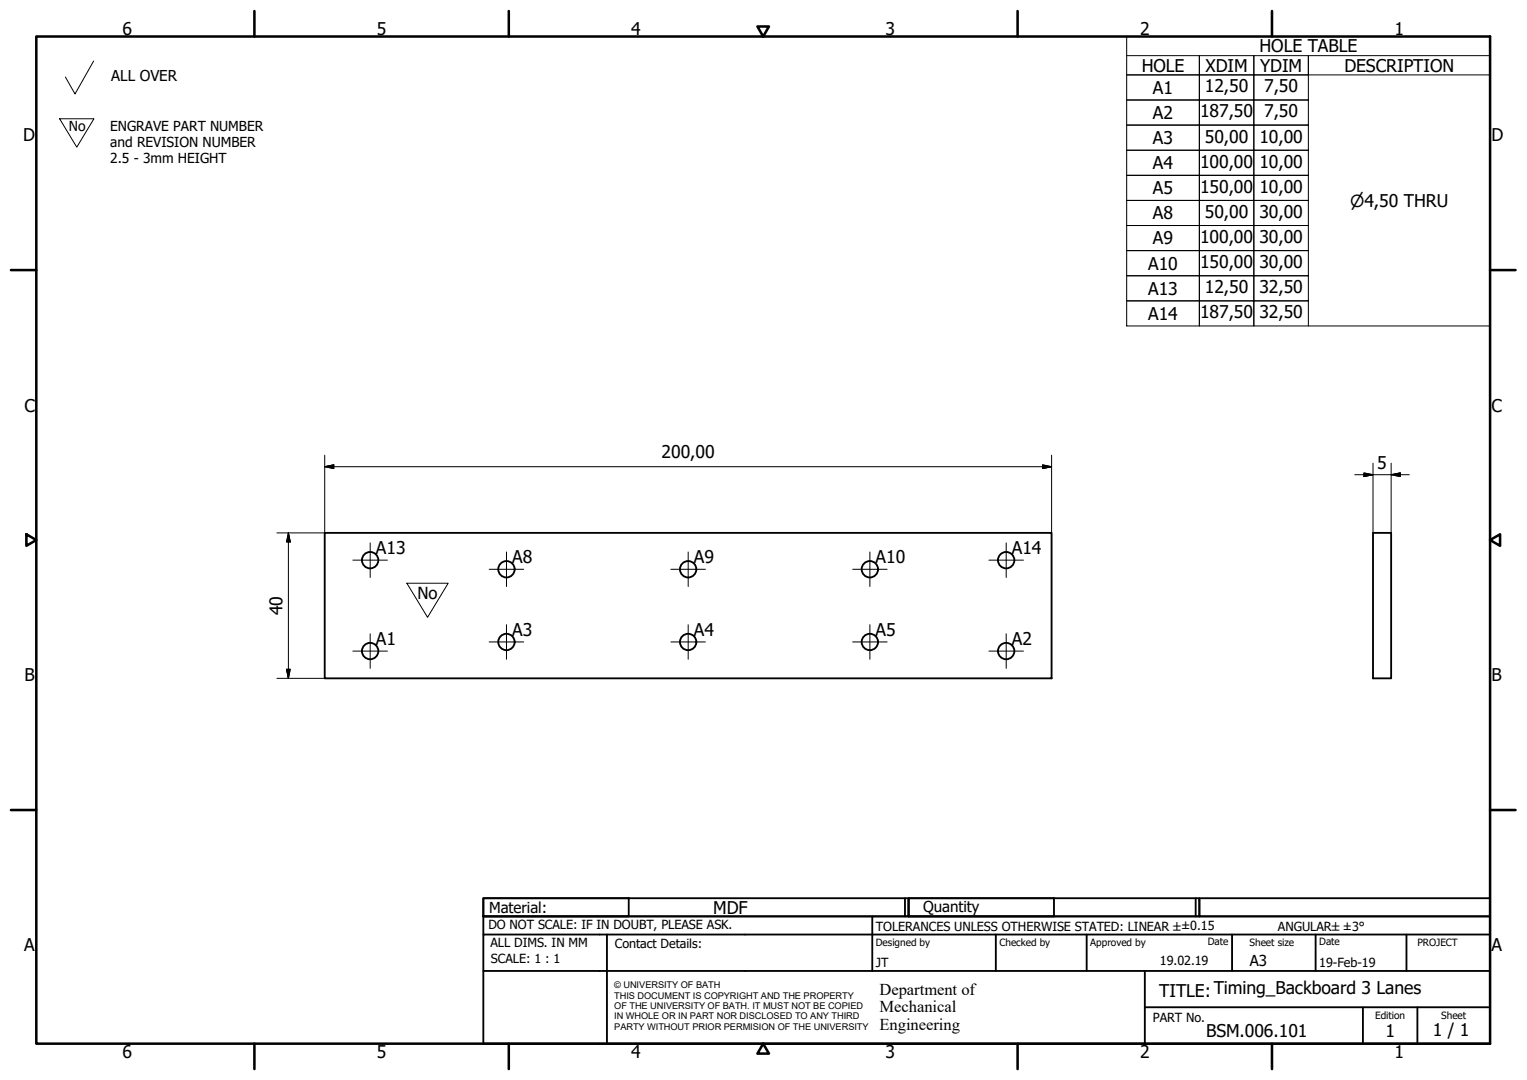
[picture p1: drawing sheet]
<svg xmlns="http://www.w3.org/2000/svg" width="420mm" height="297mm" viewBox="0 0 420 297" stroke-linecap="round" stroke-linejoin="round" font-family="sans-serif">
<!-- layer: Visible (ISO) -->
<g fill="none" stroke="#000" stroke-width=".51">
<path d="M89.3 146.6h200v40h-200zM377.8 146.6h5v40h-5z"/>
<circle cx="101.8" cy="154.1" r="2.25"/>
<circle cx="139.4" cy="156.6" r="2.25"/>
<circle cx="189.3" cy="156.6" r="2.25"/>
<circle cx="239.3" cy="156.6" r="2.25"/>
<circle cx="276.8" cy="154.1" r="2.25"/>
<circle cx="101.8" cy="179.1" r="2.25"/>
<circle cx="139.4" cy="176.6" r="2.25"/>
<circle cx="189.3" cy="176.6" r="2.25"/>
<circle cx="239.3" cy="176.6" r="2.25"/>
<circle cx="276.8" cy="179.1" r="2.25"/>
</g>
<!-- layer: Border (ISO) -->
<g fill="none" stroke="#000" stroke-width=".7">
<path d="M10 10h400v277h-400zM70 3v7M140 3v7M208.4 7.3h3.2l-1.6 2.7zM280 3v7M350 3v7M3 74.3h7M410 74.3h7M7.3 146.9l2.7 1.6-2.7 1.6zM410 148.5l2.7-1.6v3.2zM3 222.8h7M410 222.8h7"/>
<path d="M70 287v7M140 287v7M210 287l1.6 2.8h-3.2zM280 287v7M350 287v7"/>
</g>
<!-- layer: Title (ISO) -->
<g fill="none" stroke="#000" stroke-width=".51">
<path d="M133 247h40v5h-40zM133 247h117v5h-117zM133 257v-5h277v5M133 257h277v30h-277zM167 257v30M240 252v15M249 247v5M250 247h40v5h-40zM250 247h80v5h-80zM274 257v10M299 257v10M329 247v5"/>
<path d="M330 247h80v5h-80zM339 257v10M362 257v10M387 257v10M133 267h277M315 277h95M315 267v20M375 277v10M390 277v10"/>
</g>
<!-- layer: Symbol (ISO) -->
<g fill="none" stroke="#000" stroke-width=".28">
<path d="M310 15.3h20v5.3h-20h20v6.9h-20h20v6.9h-20h20v6.9h-20h20v6.9h-20h20v6.9h-20h20v6.9h-20h20v6.9h-20h20v6.9h-20h20v6.9h-20h20v6.9v-6.9h15v6.9v-6.9h15v6.9M310 10h100v79.6h-100zM330 15.3h15v5.3h-15zM345 15.3h15v5.3h-15zM410 15.3h-50v5.3h50M330 20.6h15v6.9h-15zM330 27.5h15v6.9h-15zM330 34.4h15v6.9h-15zM345 20.6h15v6.9h-15zM345 27.5h15v6.9h-15zM345 34.4h15v6.9h-15zM330 41.3h15v6.9h-15z"/>
<path d="M330 48.2h15v6.9h-15zM330 55.1h15v6.9h-15zM345 41.3h15v6.9h-15zM345 48.2h15v6.9h-15zM345 55.1h15v6.9h-15zM330 62h15v6.9h-15zM330 68.9h15v6.9h-15zM330 75.8h15v6.9h-15zM345 62h15v6.9h-15zM345 68.9h15v6.9h-15zM345 75.8h15v6.9h-15z"/>
</g>
<!-- layer: Sketch Geometry (ISO) -->
<path d="M25.8 16.8l-5.2 9.1-2.6-4.7M16.4 32.7h9.4l-4.7 7.8zM112 160.4h11.3l-5.7 9.4z" fill="none" stroke="#000" stroke-width=".28"/>
<path d="M117.6 179.2h.1" fill="none" stroke="#fff" stroke-width=".28"/>
<!-- layer: Center Mark (ISO) -->
<g fill="none" stroke="#000" stroke-width=".28">
<path d="M97.1 154.1h9.5M101.9 149.3v9.5M134.6 156.6h9.5M139.4 151.8v9.5M184.6 156.6h9.5M189.4 151.8v9.5M234.6 156.6h9.5M239.4 151.8v9.5M272.1 154.1h9.5M276.9 149.3v9.5M97.1 179.1h9.5M101.9 174.3v9.5"/>
<path d="M134.6 176.6h9.5M139.4 171.8v9.5M184.6 176.6h9.5M189.4 171.8v9.5M234.6 176.6h9.5M239.4 171.8v9.5M272.1 179.1h9.5M276.9 174.3v9.5"/>
</g>
<!-- layer: Dimension (ISO) -->
<g fill="none" stroke="#000" stroke-width=".28">
<path d="M89.3 128.4l2.5-.5v1zM89.3 128.4h200M89.3 125.2v21.4h-13.1M286.9 127.9l2.4 .5-2.4 .5zM289.3 125.2v21.4M372.8 130.6h15M375.3 130.1l2.5 .5-2.5 .5zM377.8 127.4v19.2M382.8 130.6l2.5-.5v1zM382.8 127.4v19.2M79.4 146.6l.5 2.5h-1.1zM79.4 146.6v40"/>
<path d="M76.2 186.6h13.1M78.8 184.1h1.1l-.5 2.5z"/>
</g>
<path d="M89.3 128.4l2.5-.5zM89.3 128.4l2.5-.5v1zM286.9 128.9l2.4-.5zM286.9 127.9l2.4 .5-2.4 .5zM375.3 131.1l2.5-.5zM375.3 130.1l2.5 .5-2.5 .5zM382.8 130.6l2.5-.5zM382.8 130.6l2.5-.5v1zM79.4 146.6l.5 2.5zM79.4 146.6l.5 2.5h-1.1zM78.8 184.1l.6 2.5zM78.8 184.1h1.1l-.5 2.5z" fill="#000" stroke="#000" stroke-width=".28"/>
<g font-size="4.8">
<text x="33.7" y="9.6">6</text>
<text x="103.7" y="9.6">5</text>
<text x="173.7" y="9.6">4</text>
<text x="243.7" y="9.6">3</text>
<text x="313.7" y="9.6">2</text>
<text x="383.7" y="9.6">1</text>
<text x="346.6" y="14.4">HOLE TABLE</text>
<text x="314.1" y="19.7">HOLE</text>
<text x="331.7" y="19.7">XDIM</text>
<text x="346.7" y="19.7">YDIM</text>
<text x="369.9" y="19.7">DESCRIPTION</text>
<text x="317.2" y="25.8">A1</text>
<text x="331.5" y="25.4">12,50</text>
<text x="347.8" y="25.4">7,50</text>
<text x="317.2" y="32.8">A2</text>
<text x="330.2" y="32.3">187,50</text>
<text x="347.8" y="32.3">7,50</text>
<text x="6.3" y="38.9">D</text>
<text x="317.2" y="39.6">A3</text>
<text x="331.5" y="39.2">50,00</text>
<text x="346.5" y="39.2">10,00</text>
<text x="410.4" y="38.9">D</text>
<text x="317.2" y="46.5">A4</text>
<text x="330.2" y="46.1">100,00</text>
<text x="346.5" y="46.1">10,00</text>
<text x="317.2" y="53.4">A5</text>
<text x="330.2" y="53">150,00</text>
<text x="346.5" y="53">10,00</text>
<text x="331.5" y="59.9">50,00</text>
<text x="346.5" y="59.9">30,00</text>
<text x="317.2" y="60.3">A8</text>
<text x="317.2" y="67.2">A9</text>
<text x="330.2" y="66.8">100,00</text>
<text x="346.5" y="66.8">30,00</text>
<text x="315.9" y="74.1">A10</text>
<text x="330.2" y="73.7">150,00</text>
<text x="346.5" y="73.7">30,00</text>
<text x="315.9" y="81">A13</text>
<text x="331.5" y="80.7">12,50</text>
<text x="346.5" y="80.7">32,50</text>
<text x="315.9" y="88">A14</text>
<text x="330.2" y="87.6">187,50</text>
<text x="346.5" y="87.6">32,50</text>
<text x="6.7" y="113.2">C</text>
<text x="410.4" y="113.2">C</text>
<text x="182.1" y="126">200,00</text>
<text x="379" y="129">5</text>
<text x="103.4" y="152.4">A13</text>
<text x="140.9" y="154.9">A8</text>
<text x="190.9" y="154.9">A9</text>
<text x="240.9" y="154.9">A10</text>
<text x="278.4" y="152.5">A14</text>
<text x="77.7" y="169.2" transform="rotate(-90 77.7 169.2)">40</text>
<text x="103.4" y="177.5">A1</text>
<text x="140.9" y="174.9">A3</text>
<text x="190.9" y="175">A4</text>
<text x="240.9" y="174.9">A5</text>
<text x="278.4" y="177.5">A2</text>
<text x="6.8" y="187.4">B</text>
<text x="410.4" y="187.4">B</text>
<text x="196.3" y="251.4">MDF</text>
<text x="6.7" y="261.7">A</text>
<text x="410.4" y="261.7">A</text>
<text x="319" y="274.2">TITLE:Timing_Backboard 3 Lanes</text>
<text x="331.9" y="285.3">BSM.006.101</text>
<text x="381.2" y="285.3">1</text>
<text x="394.2" y="285">1 / 1</text>
<text x="33.7" y="291">6</text>
<text x="103.7" y="290.9">5</text>
<text x="173.7" y="290.9">4</text>
<text x="243.7" y="291">3</text>
<text x="313.7" y="291">2</text>
<text x="383.7" y="290.9">1</text>
</g>
<g font-size="4.6">
<text x="371.5" y="56.8">⌀4,50 THRU</text>
<text x="114.9" y="164.9">No</text>
<text x="242" y="273.7">Department of</text>
<text x="242" y="278.4">Mechanical</text>
<text x="242" y="283.2">Engineering</text>
</g>
<g font-size="4.1">
<text x="30.6" y="22.3">ALL OVER</text>
<text x="134.6" y="251.1">Material:</text>
<text x="254" y="250.8">Quantity</text>
<text x="343.9" y="265.6">A3</text>
</g>
<g font-size="3.8">
<text x="18.9" y="36">No</text>
<text x="30.3" y="35.9">ENGRAVE PART NUMBER</text>
<text x="30.3" y="40.4">and REVISION NUMBER</text>
<text x="30.3" y="45">2.5 - 3mm HEIGHT</text>
</g>
<g font-size="3.5">
<text x="134.4" y="255.6">DO NOT SCALE: IF IN DOUBT, PLEASE ASK.</text>
<text x="241" y="256">TOLERANCES UNLESS OTHERWISE STATED: LINEAR ±±0.15</text>
<text x="351.6" y="256">ANGULAR±±3°</text>
<text x="134.9" y="260.6">ALL DIMS. IN MM</text>
<text x="169.2" y="260.6">Contact Details:</text>
<text x="135.1" y="264.8">SCALE: 1 : 1</text>
<text x="241" y="266">JT</text>
<text x="319.2" y="265.5">19.02.19</text>
<text x="363" y="266">19-Feb-19</text>
<text x="317.2" y="281.2">PART No.</text>
</g>
<g font-size="2.8">
<text x="241" y="260.1">Designed by</text>
<text x="275" y="260.1">Checked by</text>
<text x="300" y="260.1">Approved by</text>
<text x="332.3" y="260">Date</text>
<text x="343.8" y="260.1">Sheet size</text>
<text x="363" y="260">Date</text>
<text x="390" y="260.1">PROJECT</text>
<text x="378.4" y="280.1">Edition</text>
<text x="396.6" y="280.1">Sheet</text>
</g>
<g font-size="2.5">
<text x="169" y="271.9">© UNIVERSITY OF BATH</text>
<text x="169" y="274.7">THIS DOCUMENT IS COPYRIGHT AND THE PROPERTY</text>
<text x="169" y="277.5">OF THE UNIVERSITY OF BATH. IT MUST NOT BE COPIED</text>
<text x="169" y="280.4">IN WHOLE OR IN PART NOR DISCLOSED TO ANY THIRD</text>
<text x="169" y="283.2">PARTY WITHOUT PRIOR PERMISION OF THE UNIVERSITY</text>
</g>
</svg>
